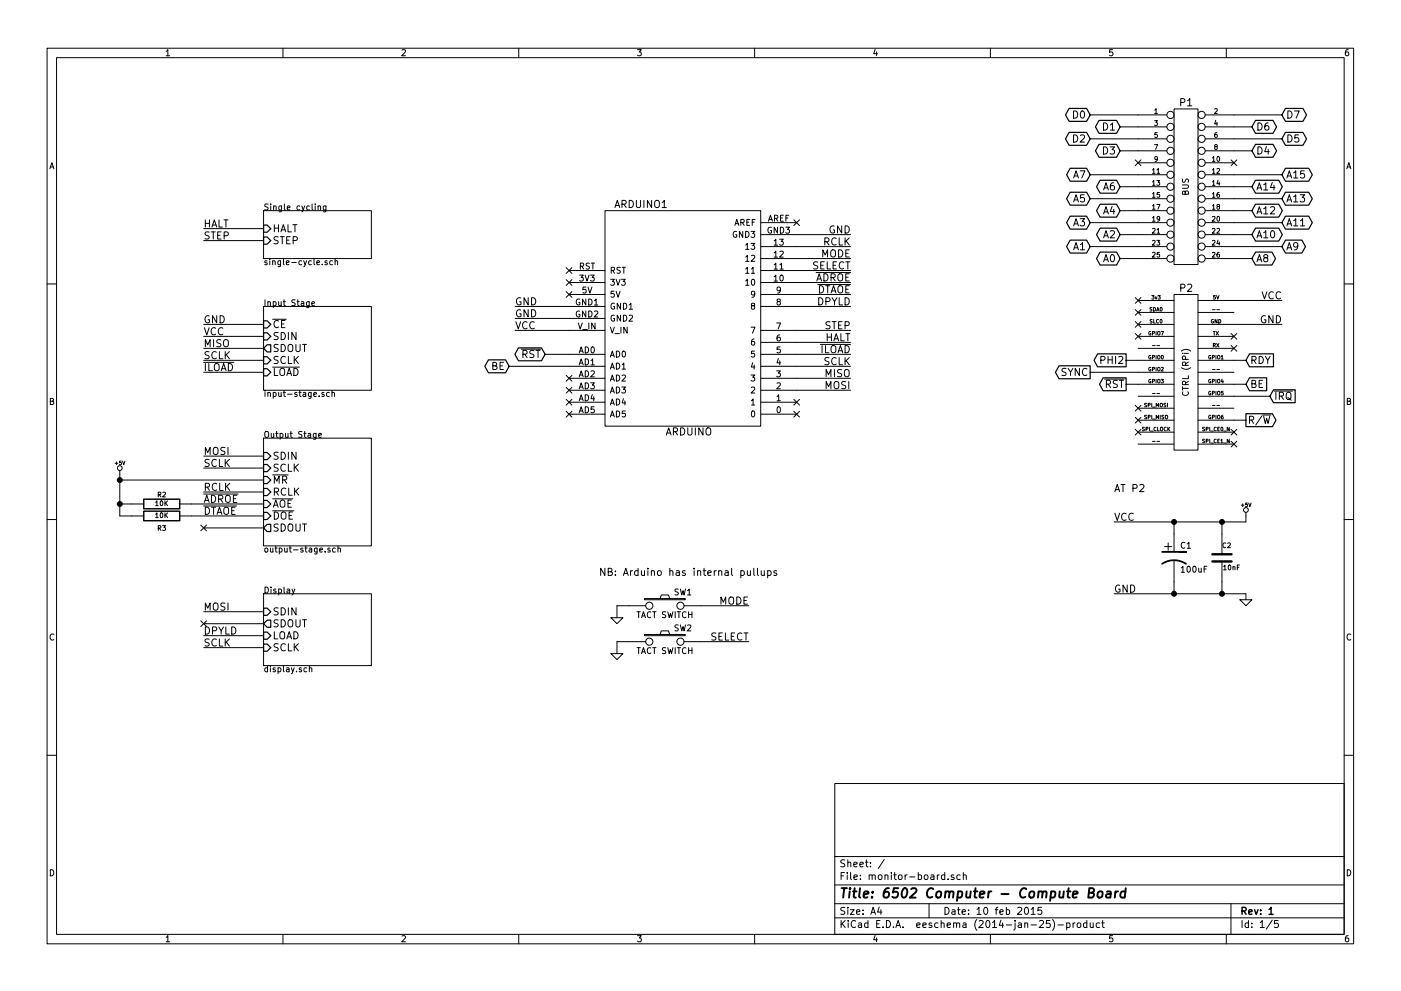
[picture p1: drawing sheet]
EESchema Schematic File Version 2
LIBS:power
LIBS:device
LIBS:transistors
LIBS:conn
LIBS:linear
LIBS:regul
LIBS:74xx
LIBS:cmos4000
LIBS:adc-dac
LIBS:memory
LIBS:xilinx
LIBS:special
LIBS:microcontrollers
LIBS:dsp
LIBS:microchip
LIBS:analog_switches
LIBS:motorola
LIBS:texas
LIBS:intel
LIBS:audio
LIBS:interface
LIBS:digital-audio
LIBS:philips
LIBS:display
LIBS:cypress
LIBS:siliconi
LIBS:opto
LIBS:atmel
LIBS:contrib
LIBS:valves
LIBS:IC_raspberry
LIBS:IHE
LIBS:w_logic
LIBS:monitor-board-cache
EELAYER 24 0
EELAYER END
$Descr A4 11693 8268
encoding utf-8
Sheet 1 5
Title "6502 Computer - Compute Board"
Date "10 feb 2015"
Rev "1"
Comp ""
Comment1 ""
Comment2 ""
Comment3 ""
Comment4 ""
$EndDescr
Text Label 9300 4950 0    60   ~ 0
GND
Text Label 9300 4350 0    60   ~ 0
VCC
$Comp
L CP1 C1
U 1 1
P 9800 4650
F 0 "C1" H 9850 4750 50  0000 L CNN
F 1 "100uF" H 9850 4550 50  0000 L CNN
F 2 "" H 9800 4650 60  0000 C CNN
F 3 "" H 9800 4650 60  0000 C CNN
	1    9800 4650
	1    0    0    -1  
$EndComp
$Comp
L C C2
U 1 1
P 10200 4650
F 0 "C2" H 10200 4750 40  0000 L CNN
F 1 "10nF" H 10206 4565 40  0000 L CNN
F 2 "" H 10238 4500 30  0000 C CNN
F 3 "" H 10200 4650 60  0000 C CNN
	1    10200 4650
	1    0    0    -1  
$EndComp
$Comp
L GND #PWR5
U 1 1
P 10400 5000
F 0 "#PWR5" H 10400 5000 30  0001 C CNN
F 1 "GND" H 10400 4930 30  0001 C CNN
F 2 "" H 10400 5000 60  0000 C CNN
F 3 "" H 10400 5000 60  0000 C CNN
	1    10400 5000
	1    0    0    -1  
$EndComp
$Comp
L +5V #PWR4
U 1 1
P 10400 4300
F 0 "#PWR4" H 10400 4390 20  0001 C CNN
F 1 "+5V" H 10400 4390 30  0000 C CNN
F 2 "" H 10400 4300 60  0000 C CNN
F 3 "" H 10400 4300 60  0000 C CNN
	1    10400 4300
	1    0    0    -1  
$EndComp
Text Notes 9300 4100 0    60   ~ 0
AT P2
Text GLabel 9100 3100 0    60   Output ~ 0
SYNC
Text GLabel 10400 3500 2    60   Output ~ 0
R/~W
Text GLabel 9400 3000 0    60   Output ~ 0
PHI2
Text GLabel 9400 3200 0    60   Output ~ 0
~RST
Text GLabel 10600 3300 2    60   Input ~ 0
~IRQ
Text GLabel 10400 3000 2    60   Input ~ 0
RDY
Text GLabel 10400 3200 2    60   Input ~ 0
BE
$Comp
L CONN_13X2 P1
U 1 1
P 9900 1550
F 0 "P1" H 9900 2250 60  0000 C CNN
F 1 "BUS" V 9900 1550 50  0000 C CNN
F 2 "" H 9900 1550 60  0000 C CNN
F 3 "" H 9900 1550 60  0000 C CNN
	1    9900 1550
	1    0    0    -1  
$EndComp
NoConn ~ 10300 1350
NoConn ~ 9500 1350
$Comp
L RASPBERRY_IO P2
U 1 1
P 9900 3100
F 0 "P2" H 9900 3800 60  0000 C CNN
F 1 "CTRL (RPi)" V 9900 3100 50  0000 C CNN
F 2 "" H 9900 3100 60  0000 C CNN
F 3 "" H 9900 3100 60  0000 C CNN
	1    9900 3100
	1    0    0    -1  
$EndComp
NoConn ~ 9500 2500
Text Label 10700 2700 2    60   ~ 0
GND
Text Label 10700 2500 2    60   ~ 0
VCC
NoConn ~ 10300 2800
NoConn ~ 10300 2900
NoConn ~ 9500 2600
NoConn ~ 9500 2700
NoConn ~ 9500 2800
NoConn ~ 9500 3400
NoConn ~ 9500 3500
NoConn ~ 9500 3600
NoConn ~ 10300 3700
NoConn ~ 10300 3600
$Comp
L ARDUINO_SHIELD ARDUINO1
U 1 1
P 5700 2650
F 0 "ARDUINO1" H 5350 3600 60  0000 C CNN
F 1 "ARDUINO" H 5750 1700 60  0000 C CNN
F 2 "" H 5700 2650 60  0000 C CNN
F 3 "" H 5700 2650 60  0000 C CNN
	1    5700 2650
	1    0    0    -1  
$EndComp
NoConn ~ 4750 3150
NoConn ~ 4750 3250
NoConn ~ 4750 3350
NoConn ~ 4750 3450
Text Label 4300 2550 0    60   ~ 0
GND
Text Label 4300 2650 0    60   ~ 0
GND
NoConn ~ 4750 2350
Text Label 4300 2750 0    60   ~ 0
VCC
NoConn ~ 4750 2250
NoConn ~ 6650 1850
Text Label 7100 1950 2    60   ~ 0
GND
Text Label 7100 3050 2    60   ~ 0
SCLK
$Sheet
S 2200 1750 900  400 
U 54D656E3
F0 "Single cycling" 50
F1 "single-cycle.sch" 50
F2 "HALT" I L 2200 1900 60 
F3 "STEP" I L 2200 2000 60 
$EndSheet
Text Label 7100 2850 2    60   ~ 0
HALT
Text Label 7100 2750 2    60   ~ 0
STEP
Text Label 1700 1900 0    60   ~ 0
HALT
Text Label 1700 2000 0    60   ~ 0
STEP
Text Label 7100 2950 2    60   ~ 0
~ILOAD
Text Label 7100 3250 2    60   ~ 0
MOSI
Text Label 7100 3150 2    60   ~ 0
MISO
$Sheet
S 2200 2550 900  700 
U 54DA56CE
F0 "Input Stage" 50
F1 "input-stage.sch" 50
F2 "~CE" I L 2200 2700 60 
F3 "SDIN" I L 2200 2800 60 
F4 "SDOUT" O L 2200 2900 60 
F5 "SCLK" I L 2200 3000 60 
F6 "~LOAD" I L 2200 3100 60 
$EndSheet
Text Label 1700 2900 0    60   ~ 0
MISO
Text Label 1700 2700 0    60   ~ 0
GND
Text Label 1700 3000 0    60   ~ 0
SCLK
Text Label 1700 3100 0    60   ~ 0
~ILOAD
Text GLabel 9100 950  0    60   BiDi ~ 0
D0
Text GLabel 9350 1050 0    60   BiDi ~ 0
D1
Text GLabel 9100 1150 0    60   BiDi ~ 0
D2
Text GLabel 9350 1250 0    60   BiDi ~ 0
D3
Text GLabel 10700 950  2    60   BiDi ~ 0
D7
Text GLabel 10450 1050 2    60   BiDi ~ 0
D6
Text GLabel 10700 1150 2    60   BiDi ~ 0
D5
Text GLabel 10450 1250 2    60   BiDi ~ 0
D4
Text GLabel 9100 1450 0    60   BiDi ~ 0
A7
Text GLabel 9350 1550 0    60   BiDi ~ 0
A6
Text GLabel 9100 1650 0    60   BiDi ~ 0
A5
Text GLabel 9350 1750 0    60   BiDi ~ 0
A4
Text GLabel 9100 1850 0    60   BiDi ~ 0
A3
Text GLabel 9350 1950 0    60   BiDi ~ 0
A2
Text GLabel 9100 2050 0    60   BiDi ~ 0
A1
Text GLabel 9350 2150 0    60   BiDi ~ 0
A0
Text GLabel 10700 1450 2    60   BiDi ~ 0
A15
Text GLabel 10450 1550 2    60   BiDi ~ 0
A14
Text GLabel 10700 1650 2    60   BiDi ~ 0
A13
Text GLabel 10450 1750 2    60   BiDi ~ 0
A12
Text GLabel 10700 1850 2    60   BiDi ~ 0
A11
Text GLabel 10450 1950 2    60   BiDi ~ 0
A10
Text GLabel 10700 2050 2    60   BiDi ~ 0
A9
Text GLabel 10450 2150 2    60   BiDi ~ 0
A8
$Sheet
S 2200 3650 900  900 
U 54DA6F52
F0 "Output Stage" 50
F1 "output-stage.sch" 50
F2 "SDIN" I L 2200 3800 60 
F3 "SCLK" I L 2200 3900 60 
F4 "~MR" I L 2200 4000 60 
F5 "RCLK" I L 2200 4100 60 
F6 "SDOUT" O L 2200 4400 60 
F7 "~AOE" I L 2200 4200 60 
F8 "~DOE" I L 2200 4300 60 
$EndSheet
Text Label 1700 5100 0    60   ~ 0
MOSI
Text Label 1700 3900 0    60   ~ 0
SCLK
Text Label 1700 4200 0    60   ~ 0
~ADROE
Text Label 1700 4100 0    60   ~ 0
RCLK
$Comp
L +5V #PWR1
U 1 1
P 1000 3950
F 0 "#PWR1" H 1000 4040 20  0001 C CNN
F 1 "+5V" H 1000 4040 30  0000 C CNN
F 2 "" H 1000 3950 60  0000 C CNN
F 3 "" H 1000 3950 60  0000 C CNN
	1    1000 3950
	1    0    0    -1  
$EndComp
Wire Wire Line
	9300 4950 10400 4950
Wire Wire Line
	9300 4350 10400 4350
Wire Wire Line
	10400 4350 10400 4300
Wire Wire Line
	10400 4950 10400 5000
Wire Wire Line
	9800 4850 9800 4950
Connection ~ 9800 4950
Wire Wire Line
	10200 4850 10200 4950
Connection ~ 10200 4950
Wire Wire Line
	10200 4350 10200 4450
Connection ~ 10200 4350
Wire Wire Line
	9800 4350 9800 4450
Connection ~ 9800 4350
Wire Wire Line
	9500 950  9100 950 
Wire Wire Line
	9350 1050 9500 1050
Wire Wire Line
	9500 1150 9100 1150
Wire Wire Line
	9350 1250 9500 1250
Wire Wire Line
	10300 1250 10450 1250
Wire Wire Line
	10700 1150 10300 1150
Wire Wire Line
	10300 1050 10450 1050
Wire Wire Line
	10700 950  10300 950 
Wire Wire Line
	9350 2150 9500 2150
Wire Wire Line
	9500 2050 9100 2050
Wire Wire Line
	9350 1950 9500 1950
Wire Wire Line
	9500 1850 9100 1850
Wire Wire Line
	9350 1750 9500 1750
Wire Wire Line
	9500 1650 9100 1650
Wire Wire Line
	9350 1550 9500 1550
Wire Wire Line
	9500 1450 9100 1450
Wire Wire Line
	10300 2050 10700 2050
Wire Wire Line
	10700 1650 10300 1650
Wire Wire Line
	10300 2150 10450 2150
Wire Wire Line
	10450 1750 10300 1750
Wire Wire Line
	10450 1950 10300 1950
Wire Wire Line
	10300 1850 10700 1850
Wire Wire Line
	10450 1550 10300 1550
Wire Wire Line
	10300 1450 10700 1450
Wire Wire Line
	9500 3200 9400 3200
Wire Wire Line
	10300 3000 10400 3000
Wire Wire Line
	9400 3000 9500 3000
Wire Wire Line
	9100 3100 9500 3100
Wire Wire Line
	10700 2500 10300 2500
Wire Wire Line
	10300 2700 10700 2700
Wire Wire Line
	10300 3200 10400 3200
Wire Wire Line
	10400 3500 10300 3500
Wire Wire Line
	10300 3300 10600 3300
Wire Wire Line
	4750 2550 4300 2550
Wire Wire Line
	4750 2650 4300 2650
Wire Wire Line
	4750 2750 4300 2750
Wire Wire Line
	6650 1950 7100 1950
Wire Wire Line
	6650 3150 7100 3150
Wire Wire Line
	6650 3050 7100 3050
Wire Wire Line
	6650 2850 7100 2850
Wire Wire Line
	6650 2750 7100 2750
Wire Wire Line
	2200 1900 1700 1900
Wire Wire Line
	2200 2000 1700 2000
Wire Wire Line
	6650 2950 7100 2950
Wire Wire Line
	6650 3250 7100 3250
Wire Wire Line
	2200 2900 1700 2900
Wire Wire Line
	2200 2700 1700 2700
Wire Wire Line
	2200 3000 1700 3000
Wire Wire Line
	2200 3100 1700 3100
Wire Wire Line
	2200 5100 1700 5100
Wire Wire Line
	2200 3900 1700 3900
Wire Wire Line
	2200 2800 1700 2800
Text Label 1700 2800 0    60   ~ 0
VCC
Text GLabel 4250 3050 0    60   3State ~ 0
BE
Wire Wire Line
	4750 3050 4250 3050
Text GLabel 4550 2950 0    60   3State ~ 0
~RST
Wire Wire Line
	4750 2950 4550 2950
$Sheet
S 2200 4950 900  600 
U 54DA84F7
F0 "Display" 50
F1 "display.sch" 50
F2 "SDIN" I L 2200 5100 60 
F3 "SDOUT" O L 2200 5200 60 
F4 "LOAD" I L 2200 5300 60 
F5 "SCLK" I L 2200 5400 60 
$EndSheet
Wire Wire Line
	2200 5200 1700 5200
NoConn ~ 1700 5200
Text Label 1700 5400 0    60   ~ 0
SCLK
Wire Wire Line
	2200 5400 1700 5400
Wire Wire Line
	2200 5300 1700 5300
Text Label 1700 5300 0    60   ~ 0
DPYLD
Wire Wire Line
	6650 2550 7100 2550
Text Label 7100 2550 2    60   ~ 0
DPYLD
NoConn ~ 6650 3350
NoConn ~ 6650 3450
Wire Wire Line
	2200 4400 1700 4400
NoConn ~ 1700 4400
Text Label 7100 2250 2    60   ~ 0
SELECT
Text Label 7100 2150 2    60   ~ 0
MODE
Wire Wire Line
	6650 2250 7100 2250
Wire Wire Line
	6650 2150 7100 2150
Text Label 6250 5350 2    60   ~ 0
SELECT
Wire Wire Line
	5850 5350 6250 5350
$Comp
L SW_PUSH SW2
U 1 1
P 5550 5350
F 0 "SW2" H 5700 5460 50  0000 C CNN
F 1 "TACT SWITCH" H 5550 5270 50  0000 C CNN
F 2 "" H 5550 5350 60  0000 C CNN
F 3 "" H 5550 5350 60  0000 C CNN
	1    5550 5350
	1    0    0    -1  
$EndComp
$Comp
L GND #PWR3
U 1 1
P 5150 5450
F 0 "#PWR3" H 5150 5450 30  0001 C CNN
F 1 "GND" H 5150 5380 30  0001 C CNN
F 2 "" H 5150 5450 60  0000 C CNN
F 3 "" H 5150 5450 60  0000 C CNN
	1    5150 5450
	1    0    0    -1  
$EndComp
Wire Wire Line
	5250 5350 5150 5350
Wire Wire Line
	5150 5350 5150 5450
Text Label 6250 5050 2    60   ~ 0
MODE
Wire Wire Line
	5850 5050 6250 5050
$Comp
L SW_PUSH SW1
U 1 1
P 5550 5050
F 0 "SW1" H 5700 5160 50  0000 C CNN
F 1 "TACT SWITCH" H 5550 4970 50  0000 C CNN
F 2 "" H 5550 5050 60  0000 C CNN
F 3 "" H 5550 5050 60  0000 C CNN
	1    5550 5050
	1    0    0    -1  
$EndComp
$Comp
L GND #PWR2
U 1 1
P 5150 5150
F 0 "#PWR2" H 5150 5150 30  0001 C CNN
F 1 "GND" H 5150 5080 30  0001 C CNN
F 2 "" H 5150 5150 60  0000 C CNN
F 3 "" H 5150 5150 60  0000 C CNN
	1    5150 5150
	1    0    0    -1  
$EndComp
Wire Wire Line
	5250 5050 5150 5050
Wire Wire Line
	5150 5050 5150 5150
Text Notes 5000 4800 0    60   ~ 0
NB: Arduino has internal pullups
NoConn ~ 4750 2450
Wire Wire Line
	1000 3950 1000 4300
Wire Wire Line
	1000 4000 2200 4000
Text Label 1700 4300 0    60   ~ 0
~DTAOE
Wire Wire Line
	2200 4300 1600 4300
Wire Wire Line
	1600 4200 2200 4200
Wire Wire Line
	2200 4100 1700 4100
Wire Wire Line
	2200 3800 1700 3800
Text Label 1700 3800 0    60   ~ 0
MOSI
Text Label 7100 2350 2    60   ~ 0
~ADROE
Text Label 7100 2050 2    60   ~ 0
RCLK
Text Label 7100 2450 2    60   ~ 0
~DTAOE
Wire Wire Line
	6650 2450 7100 2450
Wire Wire Line
	7100 2350 6650 2350
Wire Wire Line
	6650 2050 7100 2050
$Comp
L R R3
U 1 1
P 1350 4300
F 0 "R3" V 1250 4300 40  0000 C CNN
F 1 "10K" V 1357 4301 40  0000 C CNN
F 2 "" V 1280 4300 30  0000 C CNN
F 3 "" H 1350 4300 30  0000 C CNN
	1    1350 4300
	0    -1   -1   0   
$EndComp
$Comp
L R R2
U 1 1
P 1350 4200
F 0 "R2" V 1430 4200 40  0000 C CNN
F 1 "10K" V 1357 4201 40  0000 C CNN
F 2 "" V 1280 4200 30  0000 C CNN
F 3 "" H 1350 4200 30  0000 C CNN
	1    1350 4200
	0    -1   -1   0   
$EndComp
Wire Wire Line
	1000 4300 1100 4300
Connection ~ 1000 4000
Wire Wire Line
	1000 4200 1100 4200
Connection ~ 1000 4200
$EndSCHEMATC
